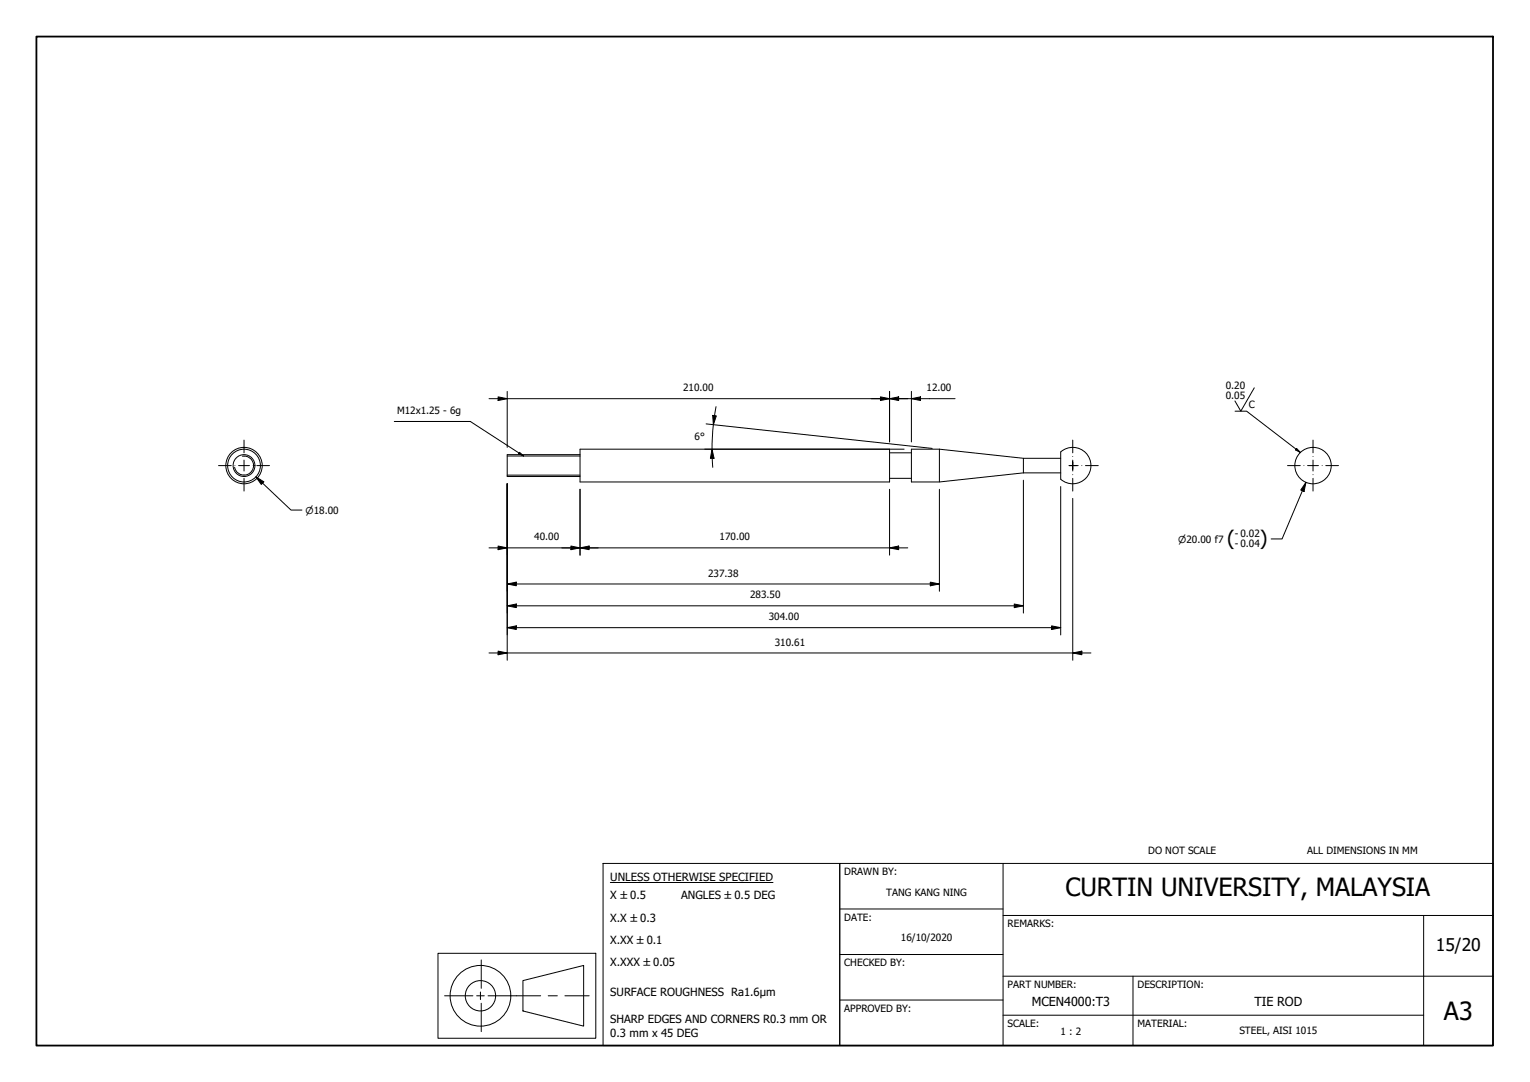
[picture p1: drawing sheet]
<svg xmlns="http://www.w3.org/2000/svg" width="420mm" height="297mm" viewBox="0 0 420 297" stroke-linecap="round" stroke-linejoin="round" font-family="sans-serif">
<!-- layer: Visible (ISO) -->
<g fill="none" stroke="#000" stroke-width=".27">
<path d="M159.3 124.8h-20v6h20M159.3 123.3h85v9h-85zM244.3 124.3h6M244.3 131.3h6M258 123.3h-7.7v9h7.7l23-2.5M258 123.3l23 2.5h10.3M258 123.3v9M281 125.8v4M281 129.8h10.3M291.3 124.1a5 5 0 0 1 6.9 .3 5 5 0 0 1 0 6.9 5 5 0 0 1-6.9 .3z"/>
<circle cx="67" cy="127.8" r="4.5"/>
<circle cx="67" cy="127.8" r="3"/>
<circle cx="67" cy="127.8" r="5"/>
<circle cx="360.6" cy="127.8" r="5"/>
</g>
<!-- layer: Visible Narrow (ISO) -->
<path d="M66.6 125.2a2.62 2.62 0 0 1 3 2.2 2.62 2.62 0 0 1-2.1 3 2.62 2.62 0 0 1-3.1-2.1M139.3 125.2h20M139.3 130.4h20" fill="none" stroke="#000" stroke-width=".27"/>
<!-- layer: Border (ISO) -->
<path d="M10 10h400v277h-400z" fill="none" stroke="#000" stroke-width=".5"/>
<!-- layer: Title (ISO) -->
<g fill="none" stroke="#000" stroke-width=".27">
<path d="M165.6 237h65v50h-65zM230.6 237h179.4v50h-179.4zM275.5 237v50M167.6 242.3h44.7M230.6 249.5h44.9M275.5 251.3h134.5M391 251.3v35.7M120.3 261.7h43.3v23.3h-43.3zM122.1 273.4h7.8M130.9 273.4h2.1M131.9 272.3v2.1M132.2 263.5v7.8"/>
<path d="M132.2 275.4v7.8M134 273.4h14.5M143.6 269.2l16.7-4.2v16.7l-16.7-4.2zM150.5 273.4h2.6M155.1 273.4h6.7M230.6 274.5h44.9M230.6 262h44.9M275.5 278.7h115.5M275.5 268h134.5M311.1 268v19"/>
<circle cx="131.9" cy="273.4" r="8.3"/>
<circle cx="131.9" cy="273.4" r="4.2"/>
</g>
<!-- layer: Symbol (ISO) -->
<path d="M108.3 115.7h20.9M110.1 115.7h19.1l14.6 9.5M339.2 112.9h3.1l14.8 11.3M344.4 106.5l-3.7 6.4-1.6-2.8M142.7 124.2l1.1 1-1.4-.6zM356.1 123.1l1 1.1-1.3-.7z" fill="none" stroke="#000" stroke-width=".27"/>
<g fill="#000">
<path d="M142.7 124.2l1.1 1-1.4-.6z" fill-rule="evenodd"/>
<path d="M356.1 123.1l1 1.1-1.3-.7z" fill-rule="evenodd"/>
</g>
<!-- layer: Dimension (ISO) -->
<g fill="none" stroke="#000" stroke-width=".27">
<path d="M134.3 109.4h128M136.8 109l2.5 .4-2.5 .6zM139.3 107.4v15.4M193.9 116.4l62.1 6.7M195.7 114l1 .2-.8 2.4zM196.6 111.6l-1 8.3 .1 8.4M241.8 109l2.5 .4-2.5 .6zM244.3 109.4l2.5-.4v1zM244.3 107.4v13.9M250.3 109.4l2.5-.4v1zM250.3 107.4v13.9M70.3 130.9l2.1 1.4-.7 .7z"/>
<path d="M70.3 130.9l9.6 9.1h3M139.3 132.8v48.5M159.3 134.3v18.1M193.5 123.3h54.8M195.5 123.3l.6 2.5h-1zM244.3 134.3v18.1M258 134.3v28M281 131.8v36.5M291.3 133.6v40.7M294.6 136.8v44.5M358.6 132.4l-.5 2.5-.9-.4zM358.6 132.4l-6.5 15.6h-3"/>
<path d="M134.3 150.4h115M136.8 149.9l2.5 .5-2.5 .5zM156.8 149.9l2.5 .5-2.5 .5zM159.3 150.4l2.5-.5v1zM244.3 150.4l2.5-.5v1zM255.5 159.8l2.5 .5-2.5 .5zM134.3 179.3h165.3M136.8 178.8l2.5 .5-2.5 .5zM139.3 160.3l2.5-.5v1zM139.3 166.3l2.5-.5v1zM139.3 172.3l2.5-.5v1zM139.3 160.3h118.7"/>
<path d="M139.3 166.3h141.7M139.3 172.3h152M278.5 165.8l2.5 .5-2.5 .5zM288.8 171.8l2.5 .5-2.5 .5zM294.6 179.3l2.5-.5v1z"/>
</g>
<g fill="#000">
<path d="M136.8 109l2.5 .4-2.5 .6z" fill-rule="evenodd"/>
<path d="M195.7 114l1 .2-.8 2.4z" fill-rule="evenodd"/>
<path d="M241.8 109l2.5 .4-2.5 .6z" fill-rule="evenodd"/>
<path d="M244.3 109.4l2.5-.4v1z" fill-rule="evenodd"/>
<path d="M250.3 109.4l2.5-.4v1z" fill-rule="evenodd"/>
<path d="M70.3 130.9l2.1 1.4-.7 .7z" fill-rule="evenodd"/>
<path d="M195.5 123.3l.6 2.5h-1z" fill-rule="evenodd"/>
<path d="M358.6 132.4l-.5 2.5-.9-.4z" fill-rule="evenodd"/>
<path d="M136.8 149.9l2.5 .5-2.5 .5z" fill-rule="evenodd"/>
<path d="M139.3 160.3l2.5-.5v1z" fill-rule="evenodd"/>
<path d="M156.8 149.9l2.5 .5-2.5 .5z" fill-rule="evenodd"/>
<path d="M159.3 150.4l2.5-.5v1z" fill-rule="evenodd"/>
<path d="M244.3 150.4l2.5-.5v1z" fill-rule="evenodd"/>
<path d="M136.8 178.8l2.5 .5-2.5 .5z" fill-rule="evenodd"/>
<path d="M139.3 166.3l2.5-.5v1z" fill-rule="evenodd"/>
<path d="M139.3 172.3l2.5-.5v1z" fill-rule="evenodd"/>
<path d="M255.5 159.8l2.5 .5-2.5 .5z" fill-rule="evenodd"/>
<path d="M278.5 165.8l2.5 .5-2.5 .5z" fill-rule="evenodd"/>
<path d="M288.8 171.8l2.5 .5-2.5 .5z" fill-rule="evenodd"/>
<path d="M294.6 179.3l2.5-.5v1z" fill-rule="evenodd"/>
</g>
<!-- layer: Center Mark (ISO) -->
<g fill="none" stroke="#000" stroke-width=".27">
<path d="M60 127.8h3.5M64.5 127.8h.1M65.5 127.8h3M67 120.8v3.5M67 125.3h.1M67 126.3v3M67 130.3h.1M67 131.3v3.5M69.5 127.8h.1M70.5 127.8h3.5M293.6 127.8h1h-1M294.6 126.3v1.5v-1"/>
<path d="M294.6 128.8v-1v1.5M294.6 120.8v3.5M294.6 125.3h.1M294.6 130.3h.1M294.6 131.3v3.5M295.6 127.8h-1h1.5M297.1 127.8h.1M298.1 127.8h3.5M353.6 127.8h3.5M358.1 127.8h.1M359.1 127.8h3M360.6 120.8v3.5"/>
<path d="M360.6 125.3h.1M360.6 126.3v3M360.6 130.3h.1M360.6 131.3v3.5M363.1 127.8h.1M364.1 127.8h3.5"/>
</g>
<g font-size="6.9">
<text x="292.6" y="246.1">CURTIN UNIVERSITY, MALAYSIA</text>
<text x="396.5" y="280">A3</text>
</g>
<g font-size="5.5">
<text x="337" y="149.5">(</text>
<text x="346" y="149.5">)</text>
</g>
<text font-size="4.8" x="394.3" y="261.1">15/20</text>
<g font-size="3.4">
<text x="283.4" y="276.2">MCEN4000:T3</text>
<text x="344.5" y="276.2">TIE ROD</text>
</g>
<g font-size="3.1">
<text x="167.6" y="241.8">UNLESS OTHERWISE SPECIFIED</text>
<text x="167.6" y="246.9">X ±0.5</text>
<text x="187.1" y="246.9">ANGLES ±0.5 DEG</text>
<text x="167.6" y="253">X.X ±0.3</text>
<text x="167.6" y="259.1">X.XX ±0.1</text>
<text x="167.6" y="265.1">X.XXX ±0.05</text>
<text x="167.6" y="273.5">SURFACE ROUGHNESS Ra1.6µm</text>
<text x="167.6" y="280.9">SHARP EDGES AND CORNERS R0.3 mm OR</text>
<text x="167.6" y="284.6">0.3 mm x 45 DEG</text>
</g>
<g font-size="2.7">
<text x="187.6" y="107.4">210.00</text>
<text x="254.4" y="107.4">12.00</text>
<text x="336.6" y="106.8">0.20</text>
<text x="109" y="113.6">M12x1.25 - 6g</text>
<text x="336.6" y="109.4">0.05</text>
<text x="342.9" y="112">C</text>
<text x="190.7" y="120.8">6°</text>
<text x="146.7" y="148.4">40.00</text>
<text x="197.6" y="148.4">170.00</text>
<text x="339.1" y="147.3">- 0.02</text>
<text x="339.1" y="150.1">- 0.04</text>
<text x="194.5" y="158.3">237.38</text>
<text x="206" y="164.3">283.50</text>
<text x="211.1" y="170.3">304.00</text>
<text x="212.8" y="177.2">310.61</text>
<text x="315.3" y="234.4">DO NOT SCALE</text>
<text x="359" y="234.4">ALL DIMENSIONS IN MM</text>
<text x="231.9" y="240.3">DRAWN BY:</text>
<text x="243.4" y="245.9">TANG KANG NING</text>
<text x="231.9" y="252.8">DATE:</text>
<text x="276.7" y="254.6">REMARKS:</text>
<text x="247.4" y="258.2">16/10/2020</text>
<text x="231.9" y="265.3">CHECKED BY:</text>
<text x="276.7" y="271.2">PART NUMBER:</text>
<text x="312.4" y="271.3">DESCRIPTION:</text>
<text x="231.9" y="277.8">APPROVED BY:</text>
<text x="276.7" y="282">SCALE:</text>
<text x="312.4" y="282">MATERIAL:</text>
<text x="291.3" y="284">1 : 2</text>
<text x="340.4" y="284">STEEL, AISI 1015</text>
</g>
<g font-size="2.6">
<text x="83.9" y="141">⌀18.00</text>
<text x="323.6" y="149">⌀20.00 f7</text>
</g>
</svg>
